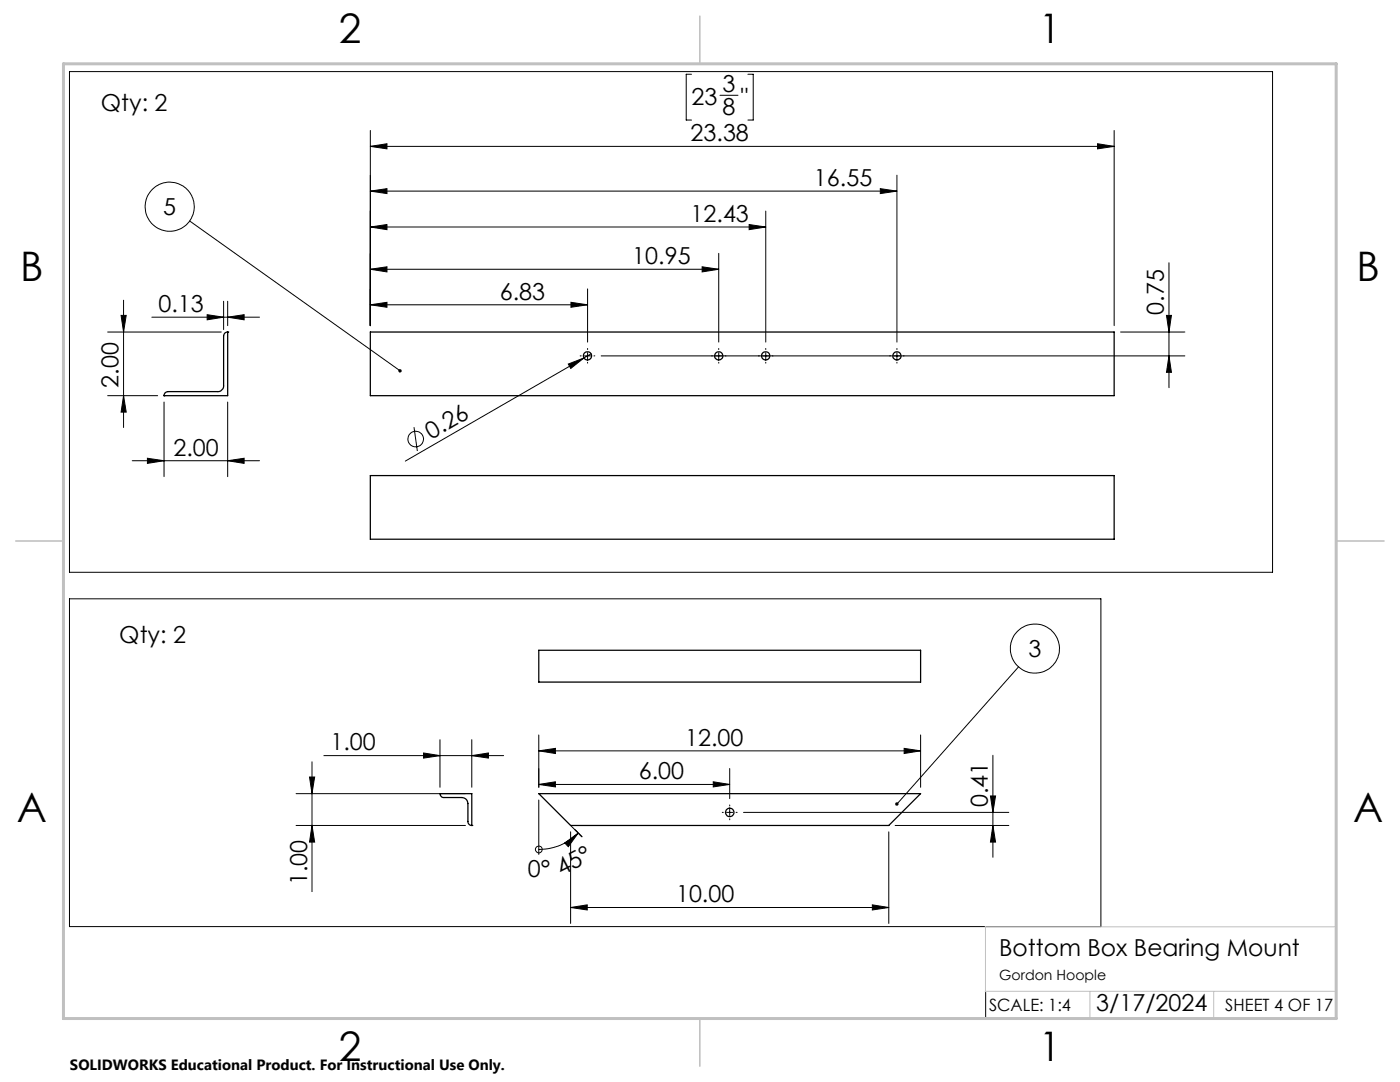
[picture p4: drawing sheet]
<svg xmlns="http://www.w3.org/2000/svg" width="279mm" height="216mm" viewBox="0 0 279 216" stroke-linecap="round" stroke-linejoin="round" font-family="sans-serif">
<g fill="none" stroke="#000" stroke-width=".25">
<path d="M32.7 79h.1M45.4 66.3a.78 .78 0 0 0-.8 .7v10a1.21 1.21 0 0 1-1.1 1.1h-10a.78 .78 0 0 0-.8 .9M45.4 66.3h.1M45.4 66.3v12.7h-12.7M73.9 66.3h148.5v12.7h-148.5zM73.9 94.9h148.5v12.7h-148.5zM107.5 129.8h76.2v6.3h-76.2zM87.8 158.4a.78 .78 0 0 0 .8 .7h3.6a1.2 1.2 0 0 1 1.2 1.2v3.6a.78 .78 0 0 0 .8 .8M87.8 158.4h.1M87.8 158.4h6.4v6.3M107.5 158.4h76.2l-6.3 6.3h-63.5zM94.2 164.7h.1"/>
<circle cx="117.2" cy="71" r=".83"/>
<circle cx="143.4" cy="71" r=".82"/>
<circle cx="152.8" cy="71" r=".83"/>
<circle cx="179" cy="71" r=".82"/>
<circle cx="145.6" cy="162.1" r=".84"/>
</g>
<g fill="none" stroke="#000" stroke-width=".2">
<path d="M13.9 14.3h240.1v99.9h-240.1zM138 14.8h-1.1v9.2h1.1M143.7 19h3.6M149.3 14.8h1v9.2h-1M73.9 29.2l3.3-.5v1zM73.9 38.1l3.3-.5v1zM73.9 38.1h105.1M73.9 26v39M73.9 29.2h148.5M175.7 37.6l3.3 .5-3.3 .5zM179 35v33.3M219 28.7l3.4 .5-3.4 .5z"/>
<path d="M222.4 26v39M24.7 59.9v25.4M37.9 44.1l41.9 29.9M73.9 53.7l3.3-.5v1.1zM73.9 45.3l3.3-.5v1zM73.9 53.7h69.5M73.9 45.3h78.9M117.3 57.6v10.7M140.1 53.2l3.3 .5-3.3 .6zM143.4 50.6v17.7M149.5 44.8l3.3 .5-3.3 .5zM152.8 42.1v26.2"/>
<path d="M233.3 52.4v25M21.5 79h10M21.5 66.3h22.7M24.2 62.9h1l-.5 3.4zM24.7 79l.5 3.2h-1zM30.3 63.3h21.5M41.3 62.8l3.3 .5-3.3 .5zM44.6 60.1v5.7M45.4 63.3l3.3-.5v1zM45.4 60.1v4.9M73.9 60.8l3.3-.5v1zM73.9 60.8h43.4"/>
<path d="M113.4 72.6l3.1-1.2-2.6 2.1zM113.9 60.3l3.4 .5-3.4 .5zM115.8 71h.2M116.5 71.4l-35.6 20.6M116.6 71h1.3M117.3 69.5v.2M117.3 70.4v1.2M117.3 72.3v.2M118 70.6l-1.5 .8M118.5 71h.2M120 71h116.5M143.4 69.5v.2"/>
<path d="M143.4 70.4v1.2M143.4 72.3v.2M152.8 69.5v.2M152.8 70.4v1.2M152.8 72.3v.2M179 69.5v.2M179 70.4v1.2M179 72.3v.2M223.6 66.3h12.9M232.8 62.9h1l-.5 3.4zM233.3 71l.5 3.3h-1zM26.4 91.9h25.4"/>
<path d="M29.4 91.4l3.3 .5-3.3 .6zM32.7 80.2v14.9M45.4 91.9l3.3-.5v1.1zM45.4 80.2v14.9M82.6 85.2l.7 4.8M13.9 119.5h205.8v65.4h-205.8zM203.3 133.1l-24.3 27.3M59.1 158.4h33.8M61.8 155h1l-.5 3.4zM62.3 152v25.9M64.6 150.8h35.9M84.5 150.2l3.3 .6-3.3 .5z"/>
<path d="M87.8 147.6v9.5M94.2 150.8l3.3-.6v1.1zM94.2 147.6v9.5M107.5 156.5l3.3-.5v1zM107.5 149.8l3.3-.5v1.1zM107.5 146.6v10.5M107.5 159.6v10.9M107.5 156.5h38.1M107.5 149.8h76.2M142.3 156l3.3 .5-3.3 .5zM145.6 153.4v5.9M180.4 149.3l3.3 .5-3.3 .6z"/>
<path d="M183.7 146.6v10.5M197.7 158.8h1l-.5 3.3zM198.2 150.7v20.4M59.1 164.7h33.8M62.3 164.7l.5 3.3h-1zM107.5 169.5h.1M112.7 168.2l2.7-2-2 2.7zM113.9 166v18.3M113.9 164.7l2.2 2.3-1.3-1.4M115.4 166.2a11 11 0 0 1-7.9 3.3M144.1 162.1h.3M145 162.1h1.3"/>
<path d="M145.6 160.6v.2M145.6 161.5v1.2M145.6 163.4v.2M146.9 162.1h.2M148.4 162.1h52.9M177.4 166v18.3M178.6 164.7h22.7M198.2 164.7l.5 3.3h-1zM113.9 181.1l3.3-.5v1zM113.9 181.1h63.5M174.1 180.6l3.3 .5-3.3 .5zM196.7 198v5.4"/>
<circle cx="33.9" cy="41.3" r="4.9"/>
<circle cx="83" cy="87.6" r="1.56"/>
<circle cx="206.5" cy="129.4" r="4.9"/>
<circle cx="107.5" cy="169.5" r=".67"/>
</g>
<path d="M266.7 153.3v49.9h-240M196.6 184.9h70.1M196.6 197.8h70.1M196.7 184.9v12.9M217.5 197.8v5.4M242.2 197.8v5.4" fill="none" stroke="#c0c0c0" stroke-width=".2"/>
<path d="M139.7 3.2v9.5M3.1 107.9h9.6M266.7 107.9h9.5M139.7 203.2v9.6" fill="none" stroke="#c0c0c0" stroke-width=".3"/>
<path d="M12.7 12.7h254v190.5h-254z" fill="none" stroke="#c0c0c0" stroke-width=".6"/>
<g fill="#000">
<path d="M113.4 72.6l3.1-1.2-2.6 2.1zM112.7 168.2l2.7-2-2 2.7z"/>
<path d="M73.9 29.2l3.3-.5v1zM219 28.7l3.4 .5-3.4 .5z"/>
<path d="M24.7 79l.5 3.2h-1zM24.2 62.9h1l-.5 3.4z"/>
<path d="M41.3 62.8l3.3 .5-3.3 .5zM45.4 63.3l3.3-.5v1z"/>
<path d="M73.9 60.8l3.3-.5v1zM113.9 60.3l3.4 .5-3.4 .5zM73.9 53.7l3.3-.5v1.1zM140.1 53.2l3.3 .5-3.3 .6zM73.9 45.3l3.3-.5v1zM149.5 44.8l3.3 .5-3.3 .5zM73.9 38.1l3.3-.5v1zM175.7 37.6l3.3 .5-3.3 .5z"/>
<path d="M79.6 73.8h-.1a.35 .35 0 0 0 .2 .5 .35 .35 0 0 0 .4-.1l-.3-.2 .3 .2a.34 .34 0 0 0-.1-.5 .34 .34 0 0 0-.4 .1zM178.7 160.2l.1 .5 .2-.3-.2 .3a.34 .34 0 0 0 .4 0 .34 .34 0 0 0 0-.5 .34 .34 0 0 0-.5 0z"/>
<path d="M232.8 62.9h1l-.5 3.4zM233.3 71l.5 3.3h-1z"/>
<path d="M29.4 91.4l3.3 .5-3.3 .6zM45.4 91.9l3.3-.5v1.1z"/>
<path d="M94.2 150.8l3.3-.6v1.1zM84.5 150.2l3.3 .6-3.3 .5z"/>
<path d="M107.5 156.5l3.3-.5v1zM142.3 156l3.3 .5-3.3 .5z"/>
<path d="M107.5 149.8l3.3-.5v1.1zM180.4 149.3l3.3 .5-3.3 .6z"/>
<path d="M62.3 164.7l.5 3.3h-1zM61.8 155h1l-.5 3.4z"/>
<path d="M198.2 164.7l.5 3.3h-1zM197.7 158.8h1l-.5 3.3z"/>
<path d="M113.9 181.1l3.3-.5v1zM174.1 180.6l3.3 .5-3.3 .5z"/>
</g>
<g font-size="8.1">
<text x="67.6" y="8.5">2</text>
<text x="207.3" y="8.5">1</text>
<text x="4" y="56.2">B</text>
<text x="270.7" y="56.2">B</text>
<text x="3.3" y="164.1">A</text>
<text x="270" y="164.1">A</text>
<text x="67.6" y="211.7">2</text>
<text x="207.3" y="211.7">1</text>
</g>
<g font-size="4.7">
<text x="20.1" y="22.1">Qty: 2</text>
<text x="138" y="20.9">23</text>
<text x="144.2" y="18.3">3</text>
<text x="144.2" y="22.9">8</text>
<text x="147.8" y="20.9">&quot;</text>
<text x="137.8" y="28.2">23.38</text>
<text x="162.5" y="37.1">16.55</text>
<text x="32.6" y="42.9">5</text>
<text x="137.8" y="44.3">12.43</text>
<text x="126.2" y="52.7">10.95</text>
<text x="99.8" y="59.8">6.83</text>
<text x="31.6" y="62.3">0.13</text>
<text x="232.3" y="62.8" transform="rotate(-90 232.3 62.8)">0.75</text>
<text x="23.7" y="77.4" transform="rotate(-90 23.7 77.4)">2.00</text>
<text x="86.1" y="87.8" transform="rotate(-30 86.1 87.8)">0.26</text>
<text x="34.6" y="90.9">2.00</text>
<text x="23.8" y="128.3">Qty: 2</text>
<text x="205.3" y="131.1">3</text>
<text x="65.9" y="149.7">1.00</text>
<text x="136.8" y="148.8">12.00</text>
<text x="127.5" y="155.5">6.00</text>
<text x="197.2" y="161" transform="rotate(-90 197.2 161)">0.41</text>
<text x="61.3" y="176.6" transform="rotate(-90 61.3 176.6)">1.00</text>
<text x="105.3" y="175">0°</text>
<text x="112" y="174.8" transform="rotate(-27 112 174.8)">45°</text>
<text x="134.9" y="180">10.00</text>
<text x="199.4" y="190.7">Bottom Box Bearing Mount</text>
<text x="218.8" y="201.7">3/17/2024</text>
</g>
<g font-size="3.4">
<text x="197.4" y="201.7">SCALE: 1:4</text>
<text x="244.5" y="201.7">SHEET 4 OF 17</text>
</g>
<text font-size="3" x="14" y="213.5">SOLIDWORKS Educational Product. For Instructional Use Only.</text>
<text font-size="2.8" x="199.4" y="195.5">Gordon Hoople</text>
</svg>
